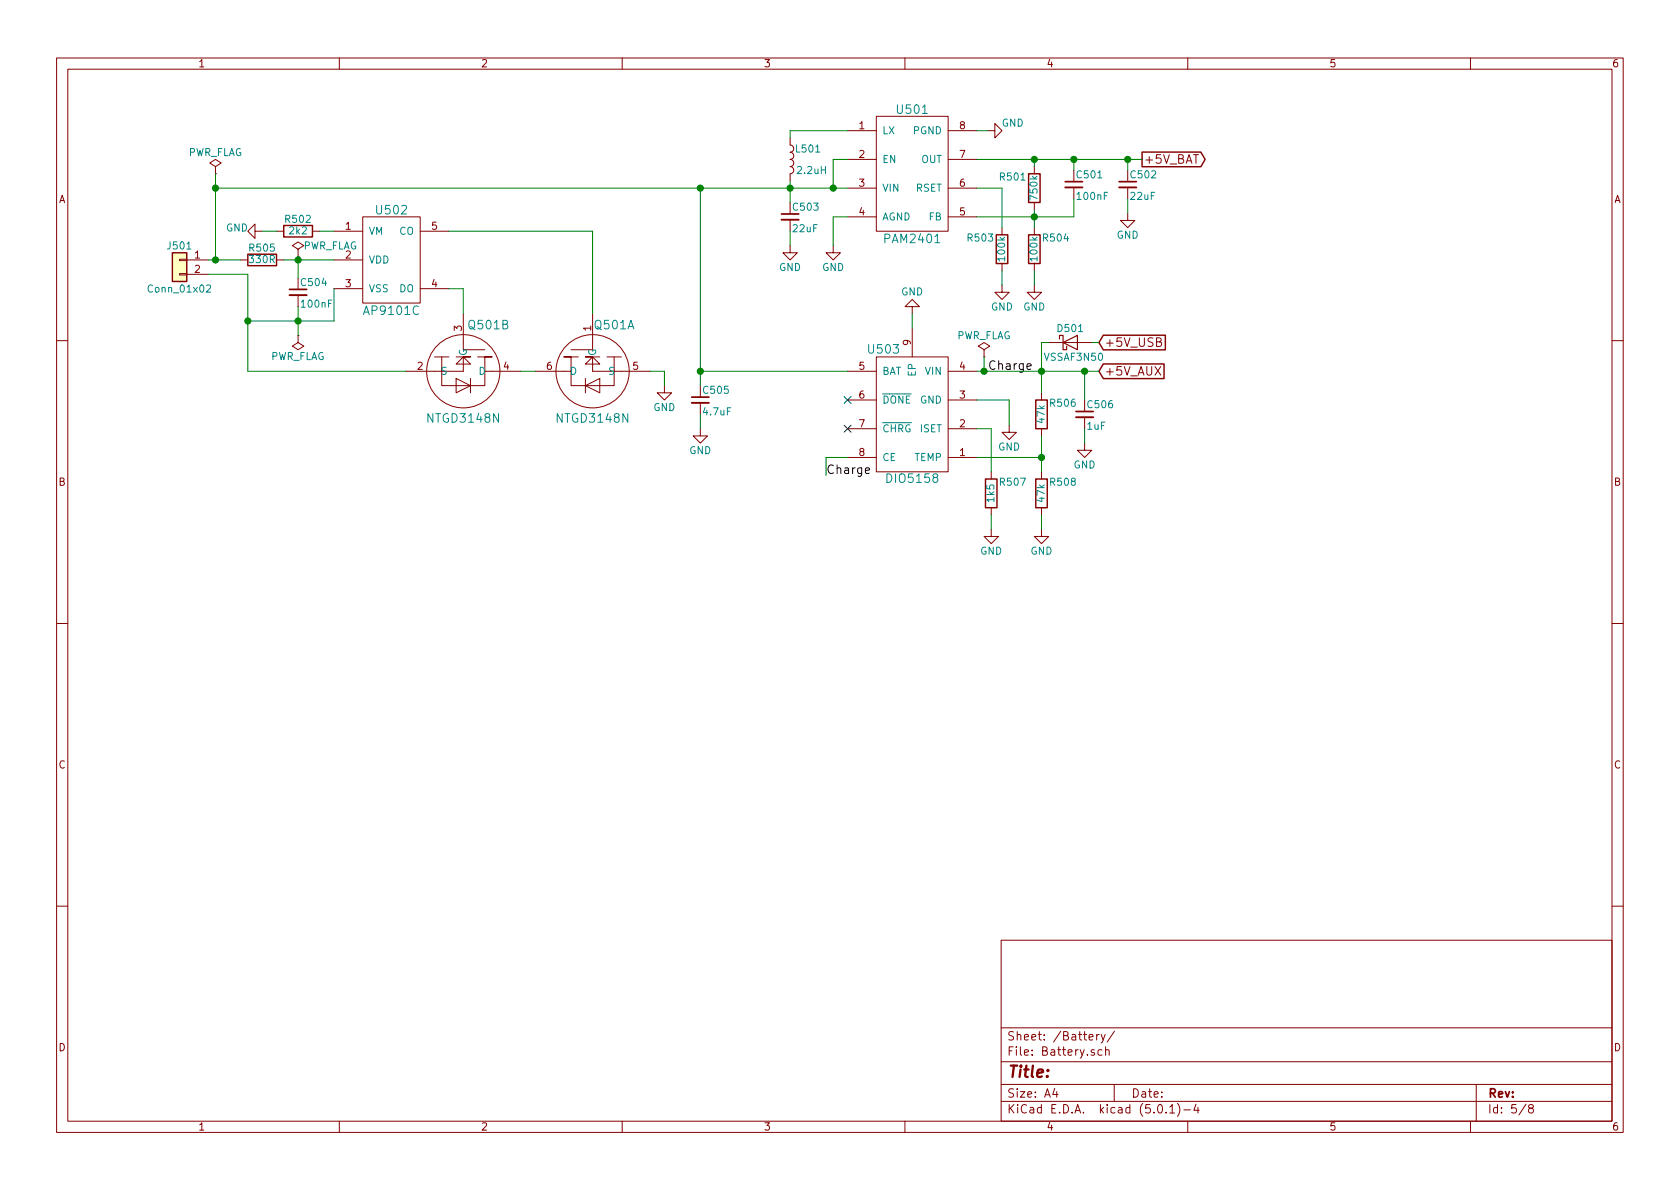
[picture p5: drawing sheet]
EESchema Schematic File Version 2
LIBS:power
LIBS:device
LIBS:switches
LIBS:relays
LIBS:motors
LIBS:transistors
LIBS:conn
LIBS:linear
LIBS:regul
LIBS:74xx
LIBS:cmos4000
LIBS:adc-dac
LIBS:memory
LIBS:xilinx
LIBS:microcontrollers
LIBS:dsp
LIBS:microchip
LIBS:analog_switches
LIBS:motorola
LIBS:texas
LIBS:intel
LIBS:audio
LIBS:interface
LIBS:digital-audio
LIBS:philips
LIBS:display
LIBS:cypress
LIBS:siliconi
LIBS:opto
LIBS:atmel
LIBS:contrib
LIBS:valves
LIBS:BOOST
LIBS:BUCK
LIBS:CODEC
LIBS:CONNECTOR
LIBS:EMI_GASKET
LIBS:LDO
LIBS:LED
LIBS:POWER_SW
LIBS:SDRAM
LIBS:STM32
LIBS:TVS_ARRAY
LIBS:LOGIC
LIBS:BATTERY
LIBS:DISCRETE
LIBS:ELECTROMECH
LIBS:WIFI
LIBS:Audio board-cache
EELAYER 25 0
EELAYER END
$Descr A4 11693 8268
encoding utf-8
Sheet 5 8
Title ""
Date ""
Rev ""
Comp ""
Comment1 ""
Comment2 ""
Comment3 ""
Comment4 ""
$EndDescr
$Comp
L Conn_01x02 J501
U 1 1
P 1250 1800
F 0 "J501" H 1250 1900 50  0000 C CNN
F 1 "Conn_01x02" H 1250 1600 50  0000 C CNN
F 2 "ELECTROMECH:Phoenix_1751765" H 1250 1800 50  0001 C CNN
F 3 "" H 1250 1800 50  0001 C CNN
	1    1250 1800
	-1   0    0    -1  
$EndComp
$Comp
L R R505
U 1 1
P 1825 1800
F 0 "R505" V 1905 1800 50  0000 C CNN
F 1 "330R" V 1825 1800 50  0000 C CNN
F 2 "Resistors_SMD:R_0603" V 1755 1800 50  0001 C CNN
F 3 "" H 1825 1800 50  0001 C CNN
	1    1825 1800
	0    -1   -1   0   
$EndComp
$Comp
L C_Small C504
U 1 1
P 2075 2025
F 0 "C504" H 2085 2095 50  0000 L CNN
F 1 "100nF" H 2085 1945 50  0000 L CNN
F 2 "Capacitors_SMD:C_0603" H 2075 2025 50  0001 C CNN
F 3 "" H 2075 2025 50  0001 C CNN
	1    2075 2025
	1    0    0    -1  
$EndComp
$Comp
L R R502
U 1 1
P 2075 1600
F 0 "R502" V 2155 1600 50  0000 C CNN
F 1 "2k2" V 2075 1600 50  0000 C CNN
F 2 "Resistors_SMD:R_0603" V 2005 1600 50  0001 C CNN
F 3 "" H 2075 1600 50  0001 C CNN
	1    2075 1600
	0    -1   -1   0   
$EndComp
$Comp
L GND #PWR051
U 1 1
P 1825 1600
F 0 "#PWR051" H 1825 1350 50  0001 C CNN
F 1 "GND" V 1800 1425 50  0000 C CNN
F 2 "" H 1825 1600 50  0001 C CNN
F 3 "" H 1825 1600 50  0001 C CNN
	1    1825 1600
	0    1    1    0   
$EndComp
$Comp
L AP9101C U502
U 1 1
P 2725 1800
F 0 "U502" H 2725 2150 60  0000 C CNN
F 1 "AP9101C" H 2725 1450 60  0000 C CNN
F 2 "TO_SOT_Packages_SMD:SOT-23-5" H 2525 1800 60  0001 C CNN
F 3 "" H 2525 1800 60  0001 C CNN
	1    2725 1800
	1    0    0    -1  
$EndComp
$Comp
L NTGD3148N Q501
U 1 1
P 4125 2575
F 0 "Q501" V 3800 2425 60  0000 C CNN
F 1 "NTGD3148N" V 4450 2575 60  0000 C CNN
F 2 "Housings_SSOP:TSOP-6_1.65x3.05mm_Pitch0.95mm" H 4125 2575 60  0001 C CNN
F 3 "" H 4125 2575 60  0001 C CNN
	1    4125 2575
	0    -1   1    0   
$EndComp
$Comp
L NTGD3148N Q501
U 2 1
P 3225 2575
F 0 "Q501" V 2900 2750 60  0000 C CNN
F 1 "NTGD3148N" V 3550 2575 60  0000 C CNN
F 2 "Housings_SSOP:TSOP-6_1.65x3.05mm_Pitch0.95mm" H 3225 2575 60  0001 C CNN
F 3 "" H 3225 2575 60  0001 C CNN
	2    3225 2575
	0    1    1    0   
$EndComp
$Comp
L GND #PWR052
U 1 1
P 4625 2675
F 0 "#PWR052" H 4625 2425 50  0001 C CNN
F 1 "GND" H 4625 2525 50  0000 C CNN
F 2 "" H 4625 2675 50  0001 C CNN
F 3 "" H 4625 2675 50  0001 C CNN
	1    4625 2675
	1    0    0    -1  
$EndComp
$Comp
L PAM2401 U501
U 1 1
P 6350 1100
F 0 "U501" H 6350 1450 60  0000 C CNN
F 1 "PAM2401" H 6350 550 60  0000 C CNN
F 2 "Housings_SSOP:MSOP-8_3x3mm_Pitch0.65mm" H 6350 1100 60  0001 C CNN
F 3 "" H 6350 1100 60  0001 C CNN
	1    6350 1100
	1    0    0    -1  
$EndComp
$Comp
L C_Small C503
U 1 1
P 5500 1500
F 0 "C503" H 5510 1570 50  0000 L CNN
F 1 "22uF" H 5510 1420 50  0000 L CNN
F 2 "Capacitors_SMD:C_0805" H 5500 1500 50  0001 C CNN
F 3 "" H 5500 1500 50  0001 C CNN
	1    5500 1500
	1    0    0    -1  
$EndComp
$Comp
L GND #PWR053
U 1 1
P 5800 1700
F 0 "#PWR053" H 5800 1450 50  0001 C CNN
F 1 "GND" H 5800 1550 50  0000 C CNN
F 2 "" H 5800 1700 50  0001 C CNN
F 3 "" H 5800 1700 50  0001 C CNN
	1    5800 1700
	1    0    0    -1  
$EndComp
$Comp
L GND #PWR054
U 1 1
P 5500 1700
F 0 "#PWR054" H 5500 1450 50  0001 C CNN
F 1 "GND" H 5500 1550 50  0000 C CNN
F 2 "" H 5500 1700 50  0001 C CNN
F 3 "" H 5500 1700 50  0001 C CNN
	1    5500 1700
	1    0    0    -1  
$EndComp
$Comp
L GND #PWR055
U 1 1
P 6875 900
F 0 "#PWR055" H 6875 650 50  0001 C CNN
F 1 "GND" V 6925 725 50  0000 C CNN
F 2 "" H 6875 900 50  0001 C CNN
F 3 "" H 6875 900 50  0001 C CNN
	1    6875 900 
	0    -1   -1   0   
$EndComp
$Comp
L R R501
U 1 1
P 7200 1300
F 0 "R501" H 7350 1225 50  0000 C CNN
F 1 "750k" V 7200 1300 50  0000 C CNN
F 2 "Resistors_SMD:R_0603" V 7130 1300 50  0001 C CNN
F 3 "" H 7200 1300 50  0001 C CNN
	1    7200 1300
	-1   0    0    1   
$EndComp
$Comp
L R R504
U 1 1
P 7200 1725
F 0 "R504" H 7050 1650 50  0000 C CNN
F 1 "100k" V 7200 1725 50  0000 C CNN
F 2 "Resistors_SMD:R_0603" V 7130 1725 50  0001 C CNN
F 3 "" H 7200 1725 50  0001 C CNN
	1    7200 1725
	-1   0    0    1   
$EndComp
$Comp
L GND #PWR056
U 1 1
P 7200 1975
F 0 "#PWR056" H 7200 1725 50  0001 C CNN
F 1 "GND" H 7200 1825 50  0000 C CNN
F 2 "" H 7200 1975 50  0001 C CNN
F 3 "" H 7200 1975 50  0001 C CNN
	1    7200 1975
	1    0    0    -1  
$EndComp
$Comp
L C_Small C501
U 1 1
P 7475 1275
F 0 "C501" H 7485 1345 50  0000 L CNN
F 1 "100nF" H 7485 1195 50  0000 L CNN
F 2 "Capacitors_SMD:C_0603" H 7475 1275 50  0001 C CNN
F 3 "" H 7475 1275 50  0001 C CNN
	1    7475 1275
	1    0    0    -1  
$EndComp
$Comp
L R R503
U 1 1
P 6975 1725
F 0 "R503" H 7125 1650 50  0000 C CNN
F 1 "100k" V 6975 1725 50  0000 C CNN
F 2 "Resistors_SMD:R_0603" V 6905 1725 50  0001 C CNN
F 3 "" H 6975 1725 50  0001 C CNN
	1    6975 1725
	-1   0    0    1   
$EndComp
$Comp
L GND #PWR057
U 1 1
P 6975 1975
F 0 "#PWR057" H 6975 1725 50  0001 C CNN
F 1 "GND" H 6975 1825 50  0000 C CNN
F 2 "" H 6975 1975 50  0001 C CNN
F 3 "" H 6975 1975 50  0001 C CNN
	1    6975 1975
	1    0    0    -1  
$EndComp
$Comp
L C_Small C502
U 1 1
P 7850 1275
F 0 "C502" H 7860 1345 50  0000 L CNN
F 1 "22uF" H 7860 1195 50  0000 L CNN
F 2 "Capacitors_SMD:C_0805" H 7850 1275 50  0001 C CNN
F 3 "" H 7850 1275 50  0001 C CNN
	1    7850 1275
	1    0    0    -1  
$EndComp
$Comp
L GND #PWR058
U 1 1
P 7850 1475
F 0 "#PWR058" H 7850 1225 50  0001 C CNN
F 1 "GND" H 7850 1325 50  0000 C CNN
F 2 "" H 7850 1475 50  0001 C CNN
F 3 "" H 7850 1475 50  0001 C CNN
	1    7850 1475
	1    0    0    -1  
$EndComp
$Comp
L L L501
U 1 1
P 5500 1100
F 0 "L501" H 5625 1175 50  0000 C CNN
F 1 "2.2uH" H 5650 1025 50  0000 C CNN
F 2 "Inductor:L-1008" H 5500 1100 50  0001 C CNN
F 3 "" H 5500 1100 50  0001 C CNN
	1    5500 1100
	1    0    0    -1  
$EndComp
Text GLabel 7950 1100 2    60   Output ~ 0
+5V_BAT
$Comp
L DIO5158 U503
U 1 1
P 6350 2875
F 0 "U503" H 6550 2425 60  0000 C CNN
F 1 "DIO5158" H 6350 3325 60  0000 C CNN
F 2 "Housings_SSOP:MSOP-8-1EP_3x3mm_Pitch0.65mm" H 6250 2925 60  0001 C CNN
F 3 "" H 6250 2925 60  0001 C CNN
	1    6350 2875
	-1   0    0    1   
$EndComp
$Comp
L R R508
U 1 1
P 7250 3425
F 0 "R508" H 7100 3350 50  0000 C CNN
F 1 "47k" V 7250 3425 50  0000 C CNN
F 2 "Resistors_SMD:R_0603" V 7180 3425 50  0001 C CNN
F 3 "" H 7250 3425 50  0001 C CNN
	1    7250 3425
	-1   0    0    1   
$EndComp
$Comp
L R R507
U 1 1
P 6900 3425
F 0 "R507" H 6750 3350 50  0000 C CNN
F 1 "1k5" V 6900 3425 50  0000 C CNN
F 2 "Resistors_SMD:R_0603" V 6830 3425 50  0001 C CNN
F 3 "" H 6900 3425 50  0001 C CNN
	1    6900 3425
	-1   0    0    1   
$EndComp
$Comp
L GND #PWR059
U 1 1
P 7250 3675
F 0 "#PWR059" H 7250 3425 50  0001 C CNN
F 1 "GND" H 7250 3525 50  0000 C CNN
F 2 "" H 7250 3675 50  0001 C CNN
F 3 "" H 7250 3675 50  0001 C CNN
	1    7250 3675
	1    0    0    -1  
$EndComp
$Comp
L GND #PWR060
U 1 1
P 6900 3675
F 0 "#PWR060" H 6900 3425 50  0001 C CNN
F 1 "GND" H 6900 3525 50  0000 C CNN
F 2 "" H 6900 3675 50  0001 C CNN
F 3 "" H 6900 3675 50  0001 C CNN
	1    6900 3675
	1    0    0    -1  
$EndComp
$Comp
L R R506
U 1 1
P 7250 2875
F 0 "R506" H 7100 2800 50  0000 C CNN
F 1 "47k" V 7250 2875 50  0000 C CNN
F 2 "Resistors_SMD:R_0603" V 7180 2875 50  0001 C CNN
F 3 "" H 7250 2875 50  0001 C CNN
	1    7250 2875
	-1   0    0    1   
$EndComp
$Comp
L GND #PWR061
U 1 1
P 7025 2950
F 0 "#PWR061" H 7025 2700 50  0001 C CNN
F 1 "GND" H 7025 2800 50  0000 C CNN
F 2 "" H 7025 2950 50  0001 C CNN
F 3 "" H 7025 2950 50  0001 C CNN
	1    7025 2950
	1    0    0    -1  
$EndComp
$Comp
L C_Small C506
U 1 1
P 7550 2875
F 0 "C506" H 7560 2945 50  0000 L CNN
F 1 "1uF" H 7560 2795 50  0000 L CNN
F 2 "Capacitors_SMD:C_0603" H 7550 2875 50  0001 C CNN
F 3 "" H 7550 2875 50  0001 C CNN
	1    7550 2875
	1    0    0    -1  
$EndComp
$Comp
L GND #PWR062
U 1 1
P 7550 3075
F 0 "#PWR062" H 7550 2825 50  0001 C CNN
F 1 "GND" H 7550 2925 50  0000 C CNN
F 2 "" H 7550 3075 50  0001 C CNN
F 3 "" H 7550 3075 50  0001 C CNN
	1    7550 3075
	1    0    0    -1  
$EndComp
Text GLabel 7650 2575 2    60   Input ~ 0
+5V_AUX
Text GLabel 7650 2375 2    60   Input ~ 0
+5V_USB
$Comp
L D_Schottky D501
U 1 1
P 7450 2375
F 0 "D501" H 7450 2475 50  0000 C CNN
F 1 "VSSAF3N50" H 7475 2275 50  0000 C CNN
F 2 "Diodes_SMD:D_SMA" H 7450 2375 50  0001 C CNN
F 3 "" H 7450 2375 50  0001 C CNN
	1    7450 2375
	1    0    0    -1  
$EndComp
$Comp
L C_Small C505
U 1 1
P 4875 2775
F 0 "C505" H 4885 2845 50  0000 L CNN
F 1 "4.7uF" H 4885 2695 50  0000 L CNN
F 2 "Capacitors_SMD:C_0805" H 4875 2775 50  0001 C CNN
F 3 "" H 4875 2775 50  0001 C CNN
	1    4875 2775
	1    0    0    -1  
$EndComp
$Comp
L GND #PWR063
U 1 1
P 4875 2975
F 0 "#PWR063" H 4875 2725 50  0001 C CNN
F 1 "GND" H 4875 2825 50  0000 C CNN
F 2 "" H 4875 2975 50  0001 C CNN
F 3 "" H 4875 2975 50  0001 C CNN
	1    4875 2975
	1    0    0    -1  
$EndComp
Text Label 6875 2575 0    60   ~ 0
Charge
Text Label 5750 3300 0    60   ~ 0
Charge
NoConn ~ 5900 2775
NoConn ~ 5900 2975
$Comp
L PWR_FLAG #FLG064
U 1 1
P 6850 2475
F 0 "#FLG064" H 6850 2550 50  0001 C CNN
F 1 "PWR_FLAG" H 6850 2625 50  0000 C CNN
F 2 "" H 6850 2475 50  0001 C CNN
F 3 "" H 6850 2475 50  0001 C CNN
	1    6850 2475
	1    0    0    -1  
$EndComp
$Comp
L PWR_FLAG #FLG065
U 1 1
P 2075 2325
F 0 "#FLG065" H 2075 2400 50  0001 C CNN
F 1 "PWR_FLAG" H 2075 2475 50  0000 C CNN
F 2 "" H 2075 2325 50  0001 C CNN
F 3 "" H 2075 2325 50  0001 C CNN
	1    2075 2325
	-1   0    0    1   
$EndComp
$Comp
L PWR_FLAG #FLG066
U 1 1
P 2075 1775
F 0 "#FLG066" H 2075 1850 50  0001 C CNN
F 1 "PWR_FLAG" H 2300 1850 50  0000 C CNN
F 2 "" H 2075 1775 50  0001 C CNN
F 3 "" H 2075 1775 50  0001 C CNN
	1    2075 1775
	1    0    0    -1  
$EndComp
$Comp
L PWR_FLAG #FLG067
U 1 1
P 1500 1200
F 0 "#FLG067" H 1500 1275 50  0001 C CNN
F 1 "PWR_FLAG" H 1500 1350 50  0000 C CNN
F 2 "" H 1500 1200 50  0001 C CNN
F 3 "" H 1500 1200 50  0001 C CNN
	1    1500 1200
	1    0    0    -1  
$EndComp
Wire Wire Line
	1975 1800 2325 1800
Wire Wire Line
	2075 1775 2075 1925
Wire Wire Line
	1450 1800 1675 1800
Connection ~ 2075 1800
Wire Wire Line
	1450 1900 1725 1900
Wire Wire Line
	1725 1900 1725 2575
Wire Wire Line
	2075 2125 2075 2325
Wire Wire Line
	1725 2225 2325 2225
Wire Wire Line
	2325 2225 2325 2000
Connection ~ 2075 2225
Wire Wire Line
	2225 1600 2325 1600
Wire Wire Line
	1825 1600 1925 1600
Wire Wire Line
	3125 2000 3225 2000
Wire Wire Line
	3225 2000 3225 2175
Wire Wire Line
	3625 2575 3725 2575
Wire Wire Line
	3125 1600 4125 1600
Wire Wire Line
	4125 1600 4125 2175
Wire Wire Line
	1725 2575 2825 2575
Connection ~ 1725 2225
Wire Wire Line
	4525 2575 4625 2575
Wire Wire Line
	4625 2575 4625 2675
Wire Wire Line
	1500 1200 1500 1800
Wire Wire Line
	1500 1300 5900 1300
Connection ~ 1500 1800
Wire Wire Line
	5900 1100 5800 1100
Wire Wire Line
	5800 1100 5800 1300
Connection ~ 5800 1300
Wire Wire Line
	5500 1250 5500 1400
Connection ~ 5500 1300
Wire Wire Line
	5800 1500 5800 1700
Wire Wire Line
	5800 1500 5900 1500
Wire Wire Line
	5500 1600 5500 1700
Wire Wire Line
	6800 900  6875 900 
Wire Wire Line
	7475 1500 6800 1500
Wire Wire Line
	7200 1450 7200 1575
Connection ~ 7200 1500
Wire Wire Line
	6800 1100 7950 1100
Wire Wire Line
	7200 1100 7200 1150
Wire Wire Line
	7200 1875 7200 1975
Wire Wire Line
	7475 1100 7475 1175
Connection ~ 7200 1100
Wire Wire Line
	7475 1375 7475 1500
Wire Wire Line
	6975 1875 6975 1975
Wire Wire Line
	6975 1575 6975 1300
Wire Wire Line
	6975 1300 6800 1300
Wire Wire Line
	7850 1475 7850 1375
Wire Wire Line
	7850 1100 7850 1175
Connection ~ 7475 1100
Wire Wire Line
	5500 950  5500 900 
Wire Wire Line
	5500 900  5900 900 
Connection ~ 7850 1100
Wire Wire Line
	6800 3175 7250 3175
Wire Wire Line
	7250 3025 7250 3275
Wire Wire Line
	7250 3575 7250 3675
Wire Wire Line
	6900 3575 6900 3675
Wire Wire Line
	6800 2575 7650 2575
Connection ~ 7250 3175
Wire Wire Line
	7250 2375 7250 2725
Wire Wire Line
	6800 2975 6900 2975
Wire Wire Line
	6900 2975 6900 3275
Wire Wire Line
	6800 2775 7025 2775
Wire Wire Line
	7025 2775 7025 2950
Wire Wire Line
	7550 2575 7550 2775
Connection ~ 7250 2575
Wire Wire Line
	7550 3075 7550 2975
Connection ~ 7550 2575
Wire Wire Line
	7600 2375 7650 2375
Wire Wire Line
	7300 2375 7250 2375
Wire Wire Line
	4875 1300 4875 2675
Wire Wire Line
	4875 2575 5900 2575
Wire Wire Line
	4875 2975 4875 2875
Connection ~ 4875 2575
Wire Wire Line
	5900 3175 5750 3175
Connection ~ 4875 1300
Wire Wire Line
	5750 3175 5750 3300
Wire Wire Line
	6850 2475 6850 2575
Connection ~ 6850 2575
Connection ~ 1500 1300
$Comp
L GND #PWR068
U 1 1
P 6350 2175
F 0 "#PWR068" H 6350 1925 50  0001 C CNN
F 1 "GND" H 6350 2025 50  0000 C CNN
F 2 "" H 6350 2175 50  0001 C CNN
F 3 "" H 6350 2175 50  0001 C CNN
	1    6350 2175
	-1   0    0    1   
$EndComp
Wire Wire Line
	6350 2175 6350 2275
$EndSCHEMATC
